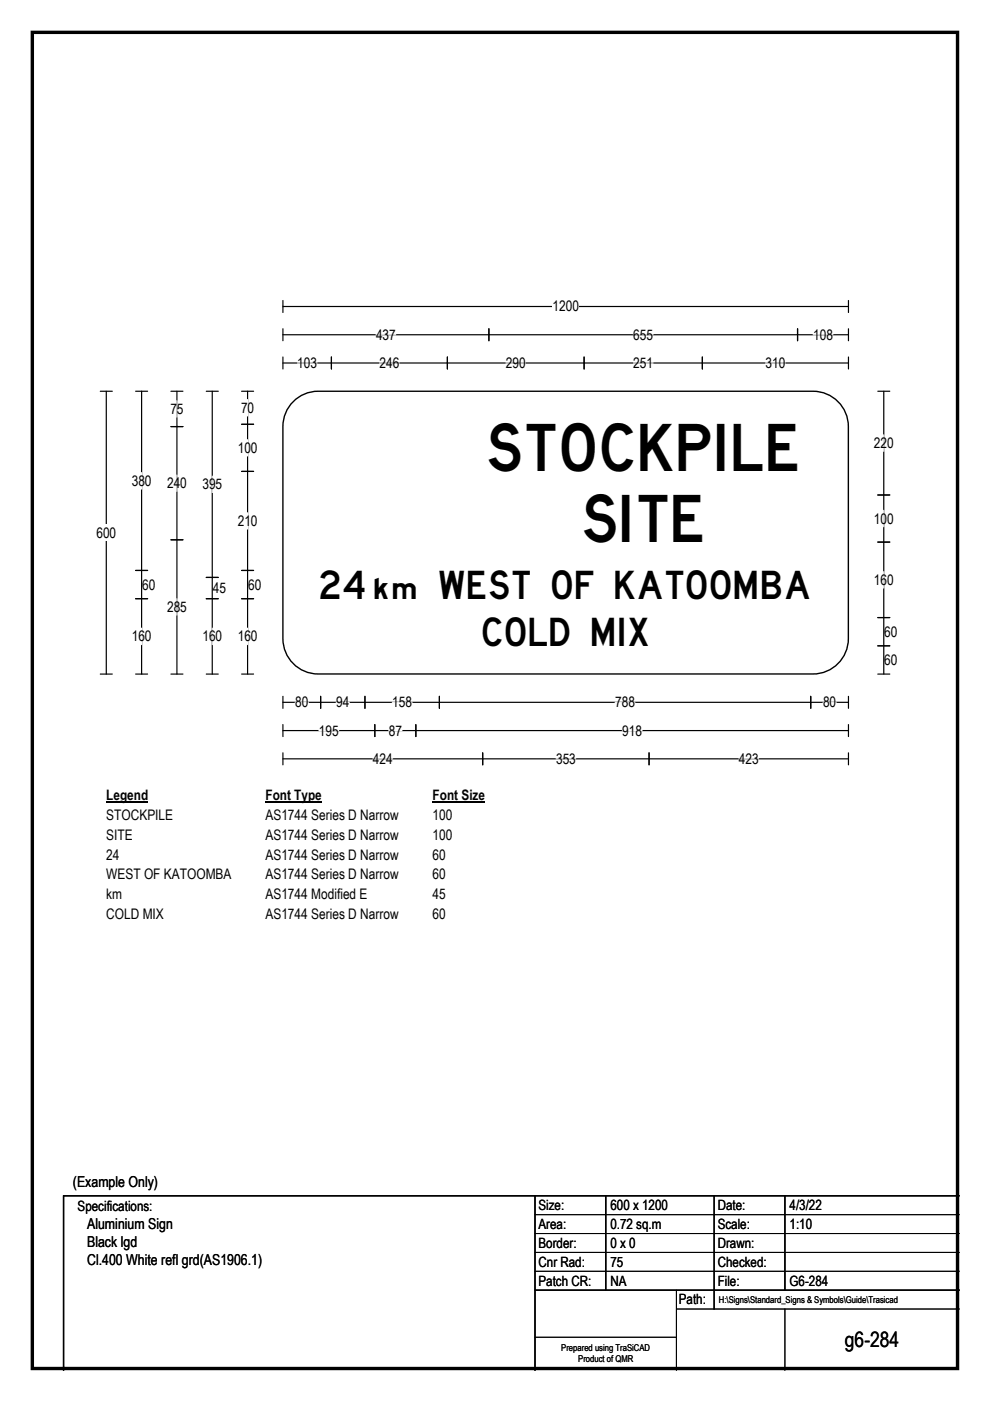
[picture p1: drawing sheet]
<svg xmlns="http://www.w3.org/2000/svg" width="210mm" height="297mm" viewBox="0 0 210 297" stroke-linecap="round" stroke-linejoin="round" font-family="sans-serif">
<path d="M6.9 6.9h196.2v283.3h-196.2z" fill="none" stroke="#000" stroke-width=".72"/>
<path d="M60 65h120M60 63.7v2.6M180 63.7v2.6" fill="none" stroke="#000" stroke-width=".25"/>
<path d="M117.2 63.2h5.6v3.5h-5.6z" fill="#fff"/>
<g fill="none" stroke="#000" stroke-width=".25">
<path d="M60 71h120M60 69.7v2.5M60 75.7v2.5M60 77h120M70.3 75.7v2.5M94.9 75.7v2.5M103.7 69.7v2.5M123.9 75.7v2.5M149 75.7v2.5M169.2 69.7v2.5M180 69.7v2.5M180 75.7v2.5"/>
<path d="M21.3 83h2.5M22.5 83v59.9M21.3 142.9h2.5M60 147.6v2.6M60 153.6v2.6M60 159.6v2.6M60 148.9h120M60 154.9h120M68 147.6v2.6M77.4 147.6v2.6M79.5 153.6v2.6M88.2 153.6v2.6"/>
<path d="M93.2 147.6v2.6M102.4 159.6v2.6M137.7 159.6v2.6M172 147.6v2.6M180 147.6v2.6M180 153.6v2.6M180 159.6v2.6M60 160.9h120"/>
</g>
<g fill="none" stroke="#fff" stroke-width=".25">
<path d="M63.1 77h4.1M79.8 71h4.1M80.5 77h4.2M107.3 77h4.2M134.3 71h4.2M134.3 77h4.2M162.4 77h4.2M172.5 71h4.2M62.6 148.9h2.8M67.6 154.9h4.2M71.3 148.9h2.8M82.5 154.9h2.8"/>
<path d="M83.2 148.9h4.2M130.5 148.9h4.2M132 154.9h4.2M174.6 148.9h2.8M79.1 160.9h4.2M117.9 160.9h4.2M156.7 160.9h4.2"/>
</g>
<path d="M20.4 111.2h4.2v3.5h-4.2z" fill="#fff"/>
<g fill="none" stroke="#000" stroke-width=".25">
<path d="M28.8 83h2.5M30 83v59.9M36.3 83h2.5M36.3 90.4h2.5M37.5 83v59.9M43.8 83h2.5M45 83v59.9M51.2 83h2.6M51.2 90h2.6M51.2 99.9h2.6M52.5 83v59.9M186.2 83h2.5"/>
<path d="M187.5 83v59.9M36.3 114.4h2.5M186.2 104.9h2.5M186.2 114.9h2.5M28.8 120.9h2.5M28.8 126.9h2.5M43.8 126.9h2.5M43.8 122.4h2.5M51.2 120.9h2.6M51.2 126.9h2.6M186.2 130.9h2.5M186.2 136.9h2.5"/>
<path d="M28.8 142.9h2.5M36.3 142.9h2.5M43.8 142.9h2.5M51.2 142.9h2.6M186.2 142.9h2.5"/>
</g>
<g fill="none" stroke="#fff" stroke-width=".25">
<path d="M37.5 85v3.4M52.5 84.7v3.5M52.5 93.2v3.5M187.5 92.2v3.5M30 100.2v3.5M37.5 100.7v3.5M45 100.9v3.5M52.5 108.7v3.5M187.5 108.2v3.5M30 133.2v3.5M37.5 126.9v3.5M45 133.2v3.5"/>
<path d="M52.5 133.2v3.5M187.5 121.2v3.5"/>
</g>
<path d="M22.5 166.9h8.9v3.5h-8.9z" fill="#fff"/>
<path d="M22.5 170.1h8.9" fill="none" stroke="#000" stroke-width=".23"/>
<path d="M56.3 166.9h11.9v3.5h-11.9z" fill="#fff"/>
<path d="M56.3 170.1h11.9" fill="none" stroke="#000" stroke-width=".23"/>
<path d="M91.8 166.9h11.1v3.5h-11.1z" fill="#fff"/>
<path d="M91.8 170.1h11.1" fill="none" stroke="#000" stroke-width=".23"/>
<g fill="#fff">
<path d="M22.5 171.1h14.1v3.5h-14.1z"/>
<path d="M56.3 171.1h28v3.5h-28z"/>
<path d="M91.8 171.1h4.1v3.5h-4.1z"/>
<path d="M22.5 175.3h5.6v3.5h-5.6z"/>
<path d="M56.3 175.3h28v3.5h-28z"/>
<path d="M91.8 175.3h4.1v3.5h-4.1z"/>
<path d="M22.5 179.5h2.8v3.4h-2.8z"/>
<path d="M56.3 179.5h28v3.4h-28z"/>
<path d="M91.8 179.5h2.8v3.4h-2.8z"/>
<path d="M22.5 183.6h26.3v3.5h-26.3z"/>
<path d="M56.3 183.6h28v3.5h-28z"/>
<path d="M91.8 183.6h2.8v3.5h-2.8z"/>
<path d="M22.5 187.8h3.4v3.5h-3.4z"/>
<path d="M56.3 187.8h21.5v3.5h-21.5z"/>
<path d="M91.8 187.8h2.8v3.5h-2.8z"/>
<path d="M22.5 192h12.1v3.5h-12.1z"/>
<path d="M56.3 192h28v3.5h-28z"/>
<path d="M91.8 192h2.8v3.5h-2.8z"/>
</g>
<path d="M62.6 84.8a7.4 7.4 0 0 1 4.9-1.8h104.9a7.5 7.5 0 0 1 7.5 7.4v45a7.5 7.5 0 0 1-7.5 7.5h-104.9a7.5 7.5 0 0 1-7.5-7.5v-45a7.5 7.5 0 0 1 2.6-5.6z" fill-rule="evenodd" fill="#fff" stroke="#fff" stroke-width=".21"/>
<path d="M62.6 84.8a7.4 7.4 0 0 1 4.9-1.8h104.9a7.5 7.5 0 0 1 7.5 7.4v45a7.5 7.5 0 0 1-7.5 7.5h-104.9a7.5 7.5 0 0 1-7.5-7.5v-45a7.5 7.5 0 0 1 2.6-5.6zM113.5 253.5v37M128.5 253.5v20M151.5 253.5v24M166.5 253.5v20M203.5 253.5h-190v37M113.5 273.5h90" fill="none" stroke="#000" stroke-width=".3"/>
<path d="M113.5 257.5h90M113.5 261.5h90M113.5 265.5h90M113.5 269.5h90M143.5 273.5v17M143.5 277.5h60M166.5 277.5v13M113.5 283.5h30" fill="none" stroke="#000" stroke-width=".21"/>
<g font-size="10">
<text x="103.7" y="99.9">STOCKPILE</text>
<text x="123.9" y="114.9">SITE</text>
</g>
<g font-size="6">
<text x="68" y="127">24</text>
<text x="93.2" y="127">WEST OF KATOOMBA</text>
<text x="102.4" y="136.9">COLD MIX</text>
</g>
<g font-size="4.5">
<text x="79.5" y="126.9">km</text>
<text x="179.2" y="285.5">g6-284</text>
</g>
<g font-size="3.2">
<text x="15.5" y="251.7">(Example Only)</text>
<text x="18.5" y="260.5">Aluminium Sign</text>
<text x="18.5" y="264.3">Black lgd</text>
<text x="18.5" y="268.2">Cl.400 White refl grd(AS1906.1)</text>
</g>
<g font-size="3.1">
<text x="117.2" y="66">1200</text>
<text x="79.8" y="72">437</text>
<text x="134.3" y="72">655</text>
<text x="172.5" y="72">108</text>
<text x="63.1" y="78">103</text>
<text x="80.5" y="78">246</text>
<text x="107.3" y="78">290</text>
<text x="134.3" y="78">251</text>
<text x="162.4" y="78">310</text>
<text x="36.1" y="87.8">75</text>
<text x="51.1" y="87.5">70</text>
<text x="185.4" y="95">220</text>
<text x="50.4" y="96">100</text>
<text x="27.9" y="103">380</text>
<text x="35.4" y="103.5">240</text>
<text x="42.9" y="103.7">395</text>
<text x="50.4" y="111.5">210</text>
<text x="185.4" y="111">100</text>
<text x="20.4" y="114">600</text>
<text x="30.1" y="125">60</text>
<text x="45.1" y="125.7">45</text>
<text x="52.6" y="125">60</text>
<text x="185.4" y="124">160</text>
<text x="35.4" y="129.7">285</text>
<text x="27.9" y="136">160</text>
<text x="42.9" y="136">160</text>
<text x="50.4" y="136">160</text>
<text x="187.6" y="135">60</text>
<text x="187.6" y="141">60</text>
<text x="62.6" y="150">80</text>
<text x="71.3" y="150">94</text>
<text x="83.2" y="150">158</text>
<text x="130.5" y="150">788</text>
<text x="174.6" y="150">80</text>
<text x="67.6" y="156">195</text>
<text x="82.5" y="156">87</text>
<text x="132" y="156">918</text>
<text x="79.1" y="161.9">424</text>
<text x="117.9" y="161.9">353</text>
<text x="156.7" y="161.9">423</text>
<text x="22.5" y="169.7">Legend</text>
<text x="22.5" y="173.9">STOCKPILE</text>
<text x="56.3" y="169.7">Font Type</text>
<text x="56.3" y="173.9">AS1744 Series D Narrow</text>
<text x="91.8" y="169.7">Font Size</text>
<text x="91.8" y="173.9">100</text>
<text x="22.5" y="178.1">SITE</text>
<text x="56.3" y="178.1">AS1744 Series D Narrow</text>
<text x="91.8" y="178.1">100</text>
<text x="22.5" y="182.2">24</text>
<text x="56.3" y="182.2">AS1744 Series D Narrow</text>
<text x="91.8" y="182.2">60</text>
<text x="22.5" y="186.4">WEST OF KATOOMBA</text>
<text x="22.5" y="190.6">km</text>
<text x="56.3" y="186.4">AS1744 Series D Narrow</text>
<text x="56.3" y="190.6">AS1744 Modified E</text>
<text x="91.8" y="186.4">60</text>
<text x="91.8" y="190.6">45</text>
<text x="22.5" y="194.8">COLD MIX</text>
<text x="56.3" y="194.8">AS1744 Series D Narrow</text>
<text x="91.8" y="194.8">60</text>
</g>
<g font-size="3">
<text x="16.5" y="256.8">Specifications:</text>
<text x="114.2" y="256.6">Size:</text>
<text x="129.5" y="256.6">600 x 1200</text>
<text x="152.2" y="256.6">Date:</text>
<text x="167.5" y="256.6">4/3/22</text>
<text x="114.2" y="260.6">Area:</text>
<text x="129.5" y="260.6">0.72 sq.m</text>
<text x="152.2" y="260.6">Scale:</text>
<text x="167.5" y="260.6">1:10</text>
<text x="114.2" y="264.6">Border:</text>
<text x="114.2" y="268.6">Cnr Rad:</text>
<text x="129.5" y="264.6">0 x 0</text>
<text x="129.5" y="268.6">75</text>
<text x="152.2" y="264.6">Drawn:</text>
<text x="152.2" y="268.6">Checked:</text>
<text x="114.2" y="272.6">Patch CR:</text>
<text x="129.5" y="272.6">NA</text>
<text x="152.2" y="272.6">File:</text>
<text x="167.5" y="272.6">G6-284</text>
<text x="144" y="276.6">Path:</text>
</g>
<g font-size="2">
<text x="152.5" y="276.2">H:\Signs\Standard_Signs &amp; Symbols\Guide\Trasicad</text>
<text x="119" y="286.4">Prepared using TraSiCAD</text>
<text x="122.6" y="288.8">Product of QMR</text>
</g>
</svg>
